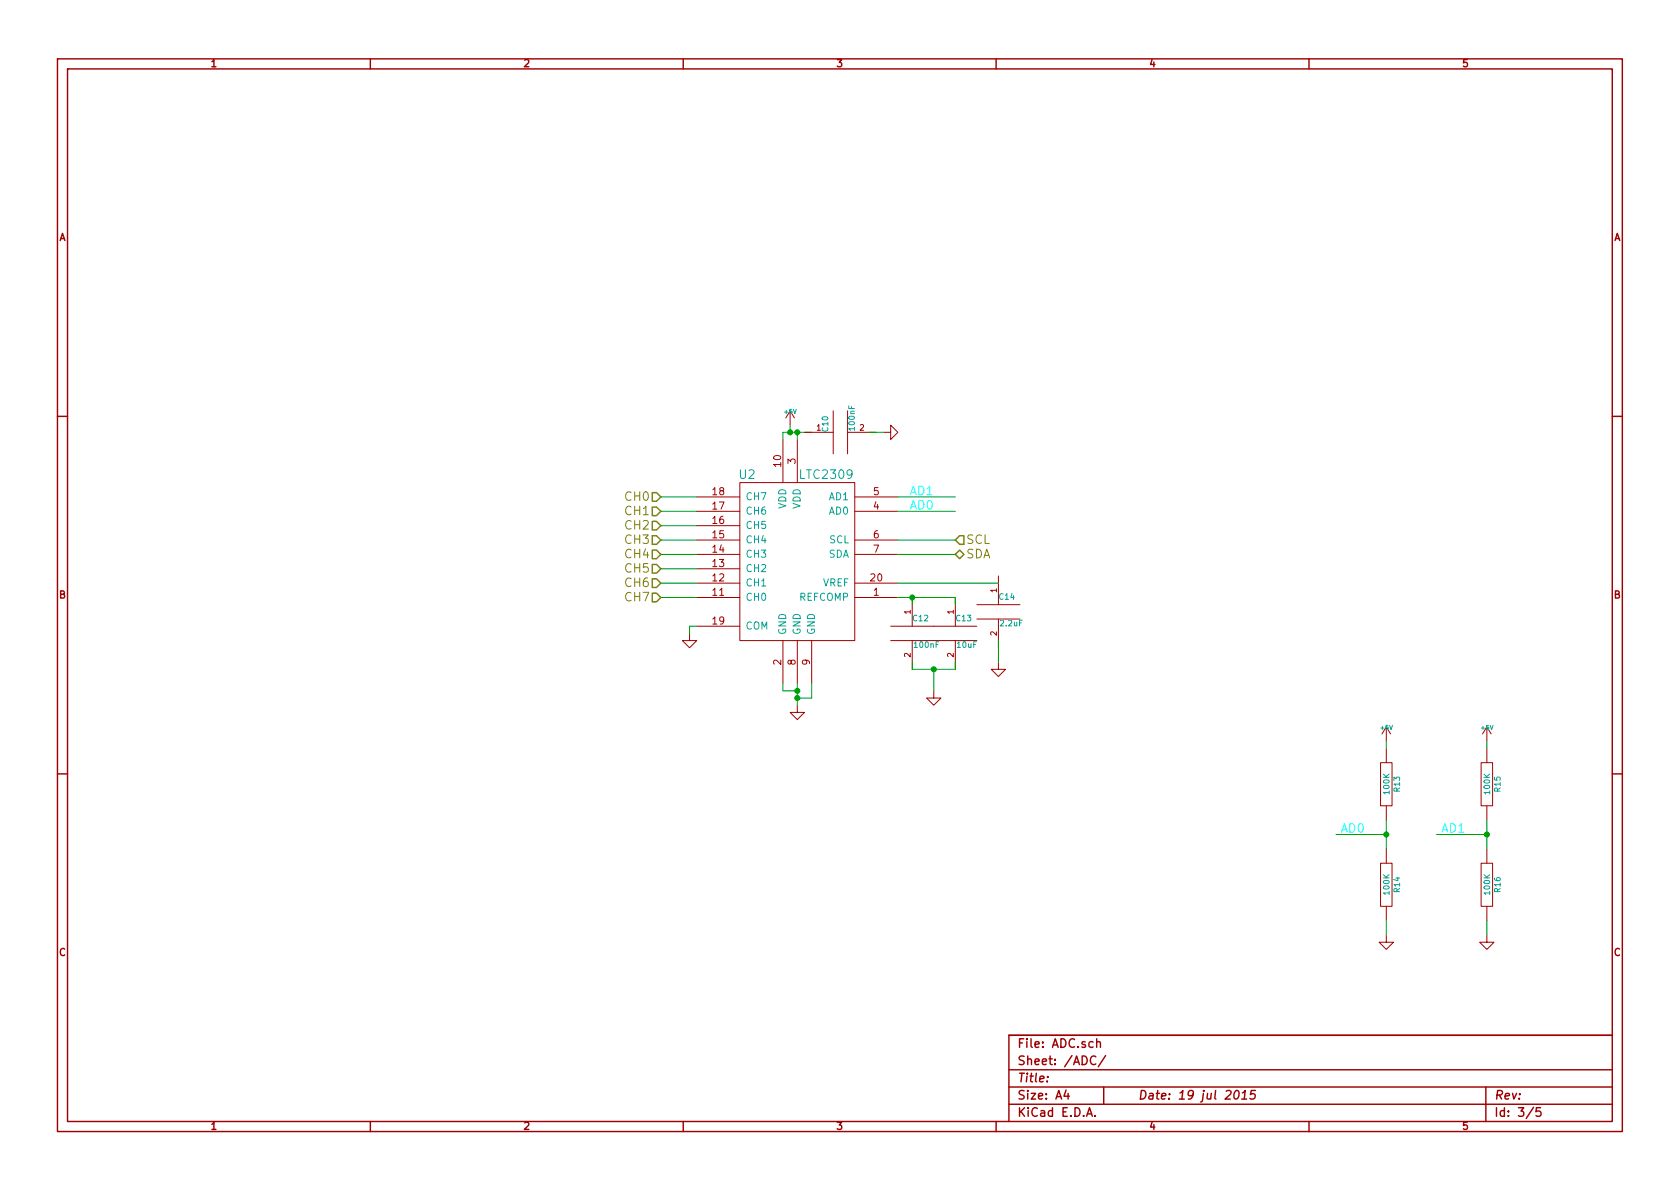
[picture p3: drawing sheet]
EESchema Schematic File Version 2
LIBS:power
LIBS:device
LIBS:transistors
LIBS:conn
LIBS:linear
LIBS:regul
LIBS:74xx
LIBS:cmos4000
LIBS:adc-dac
LIBS:memory
LIBS:xilinx
LIBS:special
LIBS:microcontrollers
LIBS:dsp
LIBS:microchip
LIBS:analog_switches
LIBS:motorola
LIBS:texas
LIBS:intel
LIBS:audio
LIBS:interface
LIBS:digital-audio
LIBS:philips
LIBS:display
LIBS:cypress
LIBS:siliconi
LIBS:opto
LIBS:atmel
LIBS:contrib
LIBS:valves
LIBS:relay
LIBS:conn_perso
LIBS:ADC
LIBS:GroveLTC2309-cache
EELAYER 27 0
EELAYER END
$Descr A4 11693 8268
encoding utf-8
Sheet 3 5
Title ""
Date "19 jul 2015"
Rev ""
Comp ""
Comment1 ""
Comment2 ""
Comment3 ""
Comment4 ""
$EndDescr
Text HLabel 4600 3450 0    60   Input ~ 0
CH0
Text HLabel 4600 3550 0    60   Input ~ 0
CH1
Text HLabel 4600 3650 0    60   Input ~ 0
CH2
Text HLabel 4600 3750 0    60   Input ~ 0
CH3
Text HLabel 4600 3850 0    60   Input ~ 0
CH4
Text HLabel 4600 3950 0    60   Input ~ 0
CH5
Text HLabel 4600 4050 0    60   Input ~ 0
CH6
Text HLabel 4600 4150 0    60   Input ~ 0
CH7
Text HLabel 6650 3850 2    60   BiDi ~ 0
SDA
Text HLabel 6650 3750 2    60   Input ~ 0
SCL
$Comp
L LTC2309 U2
U 1 1
P 5150 3350
F 0 "U2" H 5200 3400 60  0000 C CNN
F 1 "LTC2309" H 5750 3400 60  0000 C CNN
F 2 "~" H 5150 3350 60  0000 C CNN
F 3 "~" H 5150 3350 60  0000 C CNN
	1    5150 3350
	1    0    0    -1  
$EndComp
Wire Wire Line
	6250 3750 6650 3750
Wire Wire Line
	6650 3850 6250 3850
Wire Wire Line
	4850 3450 4600 3450
Wire Wire Line
	4600 3550 4850 3550
Wire Wire Line
	4850 3650 4600 3650
Wire Wire Line
	4600 3750 4850 3750
Wire Wire Line
	4850 3850 4600 3850
Wire Wire Line
	4600 3950 4850 3950
Wire Wire Line
	4600 4050 4850 4050
Wire Wire Line
	4600 4150 4850 4150
$Comp
L GND #PWR38
U 1 1
P 4800 4400
F 0 "#PWR38" H 4800 4400 30  0001 C CNN
F 1 "GND" H 4800 4330 30  0001 C CNN
F 2 "" H 4800 4400 60  0000 C CNN
F 3 "" H 4800 4400 60  0000 C CNN
	1    4800 4400
	1    0    0    -1  
$EndComp
Wire Wire Line
	5500 2950 5500 3000
Wire Wire Line
	5450 3000 5650 3000
Wire Wire Line
	5450 3000 5450 3050
Wire Wire Line
	5550 3000 5550 3050
Connection ~ 5500 3000
Wire Wire Line
	4850 4350 4800 4350
Wire Wire Line
	4800 4350 4800 4400
$Comp
L GND #PWR40
U 1 1
P 5550 4900
F 0 "#PWR40" H 5550 4900 30  0001 C CNN
F 1 "GND" H 5550 4830 30  0001 C CNN
F 2 "" H 5550 4900 60  0000 C CNN
F 3 "" H 5550 4900 60  0000 C CNN
	1    5550 4900
	1    0    0    -1  
$EndComp
Wire Wire Line
	5550 4900 5550 4750
Wire Wire Line
	5650 4750 5650 4850
Wire Wire Line
	5650 4850 5550 4850
Connection ~ 5550 4850
Wire Wire Line
	5550 4800 5450 4800
Wire Wire Line
	5450 4800 5450 4750
Connection ~ 5550 4800
Wire Wire Line
	6250 3450 6650 3450
Wire Wire Line
	6650 3550 6250 3550
Text Label 6500 3550 2    60   ~ 0
AD0
Text Label 6500 3450 2    60   ~ 0
AD1
$Comp
L R R13
U 1 1
P 9650 5450
F 0 "R13" V 9730 5450 40  0000 C CNN
F 1 "100K" V 9657 5451 40  0000 C CNN
F 2 "~" V 9580 5450 30  0000 C CNN
F 3 "~" H 9650 5450 30  0000 C CNN
	1    9650 5450
	1    0    0    -1  
$EndComp
$Comp
L R R14
U 1 1
P 9650 6150
F 0 "R14" V 9730 6150 40  0000 C CNN
F 1 "100K" V 9657 6151 40  0000 C CNN
F 2 "~" V 9580 6150 30  0000 C CNN
F 3 "~" H 9650 6150 30  0000 C CNN
	1    9650 6150
	1    0    0    -1  
$EndComp
$Comp
L GND #PWR45
U 1 1
P 9650 6500
F 0 "#PWR45" H 9650 6500 30  0001 C CNN
F 1 "GND" H 9650 6430 30  0001 C CNN
F 2 "" H 9650 6500 60  0000 C CNN
F 3 "" H 9650 6500 60  0000 C CNN
	1    9650 6500
	1    0    0    -1  
$EndComp
Wire Wire Line
	9650 5150 9650 5200
Wire Wire Line
	9650 5700 9650 5900
Wire Wire Line
	9650 6400 9650 6500
Wire Wire Line
	9650 5800 9300 5800
Connection ~ 9650 5800
Text Label 9500 5800 2    60   ~ 0
AD0
$Comp
L R R15
U 1 1
P 10350 5450
F 0 "R15" V 10430 5450 40  0000 C CNN
F 1 "100K" V 10357 5451 40  0000 C CNN
F 2 "~" V 10280 5450 30  0000 C CNN
F 3 "~" H 10350 5450 30  0000 C CNN
	1    10350 5450
	1    0    0    -1  
$EndComp
$Comp
L R R16
U 1 1
P 10350 6150
F 0 "R16" V 10430 6150 40  0000 C CNN
F 1 "100K" V 10357 6151 40  0000 C CNN
F 2 "~" V 10280 6150 30  0000 C CNN
F 3 "~" H 10350 6150 30  0000 C CNN
	1    10350 6150
	1    0    0    -1  
$EndComp
$Comp
L GND #PWR47
U 1 1
P 10350 6500
F 0 "#PWR47" H 10350 6500 30  0001 C CNN
F 1 "GND" H 10350 6430 30  0001 C CNN
F 2 "" H 10350 6500 60  0000 C CNN
F 3 "" H 10350 6500 60  0000 C CNN
	1    10350 6500
	1    0    0    -1  
$EndComp
Wire Wire Line
	10350 5150 10350 5200
Wire Wire Line
	10350 5700 10350 5900
Wire Wire Line
	10350 6400 10350 6500
Wire Wire Line
	10350 5800 10000 5800
Connection ~ 10350 5800
Text Label 10200 5800 2    60   ~ 0
AD1
$Comp
L +5V #PWR39
U 1 1
P 5500 2950
F 0 "#PWR39" H 5500 3040 20  0001 C CNN
F 1 "+5V" H 5500 3040 30  0000 C CNN
F 2 "" H 5500 2950 60  0000 C CNN
F 3 "" H 5500 2950 60  0000 C CNN
	1    5500 2950
	1    0    0    -1  
$EndComp
$Comp
L +5V #PWR44
U 1 1
P 9650 5150
F 0 "#PWR44" H 9650 5240 20  0001 C CNN
F 1 "+5V" H 9650 5240 30  0000 C CNN
F 2 "" H 9650 5150 60  0000 C CNN
F 3 "" H 9650 5150 60  0000 C CNN
	1    9650 5150
	1    0    0    -1  
$EndComp
$Comp
L +5V #PWR46
U 1 1
P 10350 5150
F 0 "#PWR46" H 10350 5240 20  0001 C CNN
F 1 "+5V" H 10350 5240 30  0000 C CNN
F 2 "" H 10350 5150 60  0000 C CNN
F 3 "" H 10350 5150 60  0000 C CNN
	1    10350 5150
	1    0    0    -1  
$EndComp
$Comp
L C C10
U 1 1
P 5850 3000
F 0 "C10" H 5850 3100 40  0000 L CNN
F 1 "100nF" H 5856 2915 40  0000 L CNN
F 2 "~" H 5888 2850 30  0000 C CNN
F 3 "~" H 5850 3000 60  0000 C CNN
	1    5850 3000
	0    -1   -1   0   
$EndComp
$Comp
L GND #PWR41
U 1 1
P 6150 3000
F 0 "#PWR41" H 6150 3000 30  0001 C CNN
F 1 "GND" H 6150 2930 30  0001 C CNN
F 2 "" H 6150 3000 60  0000 C CNN
F 3 "" H 6150 3000 60  0000 C CNN
	1    6150 3000
	0    -1   -1   0   
$EndComp
Connection ~ 5550 3000
Wire Wire Line
	6050 3000 6150 3000
$Comp
L C C12
U 1 1
P 6350 4400
F 0 "C12" H 6350 4500 40  0000 L CNN
F 1 "100nF" H 6356 4315 40  0000 L CNN
F 2 "~" H 6388 4250 30  0000 C CNN
F 3 "~" H 6350 4400 60  0000 C CNN
	1    6350 4400
	1    0    0    -1  
$EndComp
$Comp
L C C13
U 1 1
P 6650 4400
F 0 "C13" H 6650 4500 40  0000 L CNN
F 1 "10uF" H 6656 4315 40  0000 L CNN
F 2 "~" H 6688 4250 30  0000 C CNN
F 3 "~" H 6650 4400 60  0000 C CNN
	1    6650 4400
	1    0    0    -1  
$EndComp
Wire Wire Line
	6250 4150 6650 4150
Wire Wire Line
	6350 4150 6350 4200
Wire Wire Line
	6650 4150 6650 4200
Connection ~ 6350 4150
$Comp
L GND #PWR42
U 1 1
P 6500 4800
F 0 "#PWR42" H 6500 4800 30  0001 C CNN
F 1 "GND" H 6500 4730 30  0001 C CNN
F 2 "" H 6500 4800 60  0000 C CNN
F 3 "" H 6500 4800 60  0000 C CNN
	1    6500 4800
	1    0    0    -1  
$EndComp
Wire Wire Line
	6500 4800 6500 4650
Wire Wire Line
	6350 4600 6350 4650
Wire Wire Line
	6350 4650 6650 4650
Wire Wire Line
	6650 4650 6650 4600
Connection ~ 6500 4650
$Comp
L C C14
U 1 1
P 6950 4250
F 0 "C14" H 6950 4350 40  0000 L CNN
F 1 "2.2uF" H 6956 4165 40  0000 L CNN
F 2 "~" H 6988 4100 30  0000 C CNN
F 3 "~" H 6950 4250 60  0000 C CNN
	1    6950 4250
	1    0    0    -1  
$EndComp
Wire Wire Line
	6250 4050 6950 4050
$Comp
L GND #PWR43
U 1 1
P 6950 4600
F 0 "#PWR43" H 6950 4600 30  0001 C CNN
F 1 "GND" H 6950 4530 30  0001 C CNN
F 2 "" H 6950 4600 60  0000 C CNN
F 3 "" H 6950 4600 60  0000 C CNN
	1    6950 4600
	1    0    0    -1  
$EndComp
Wire Wire Line
	6950 4600 6950 4450
$EndSCHEMATC
